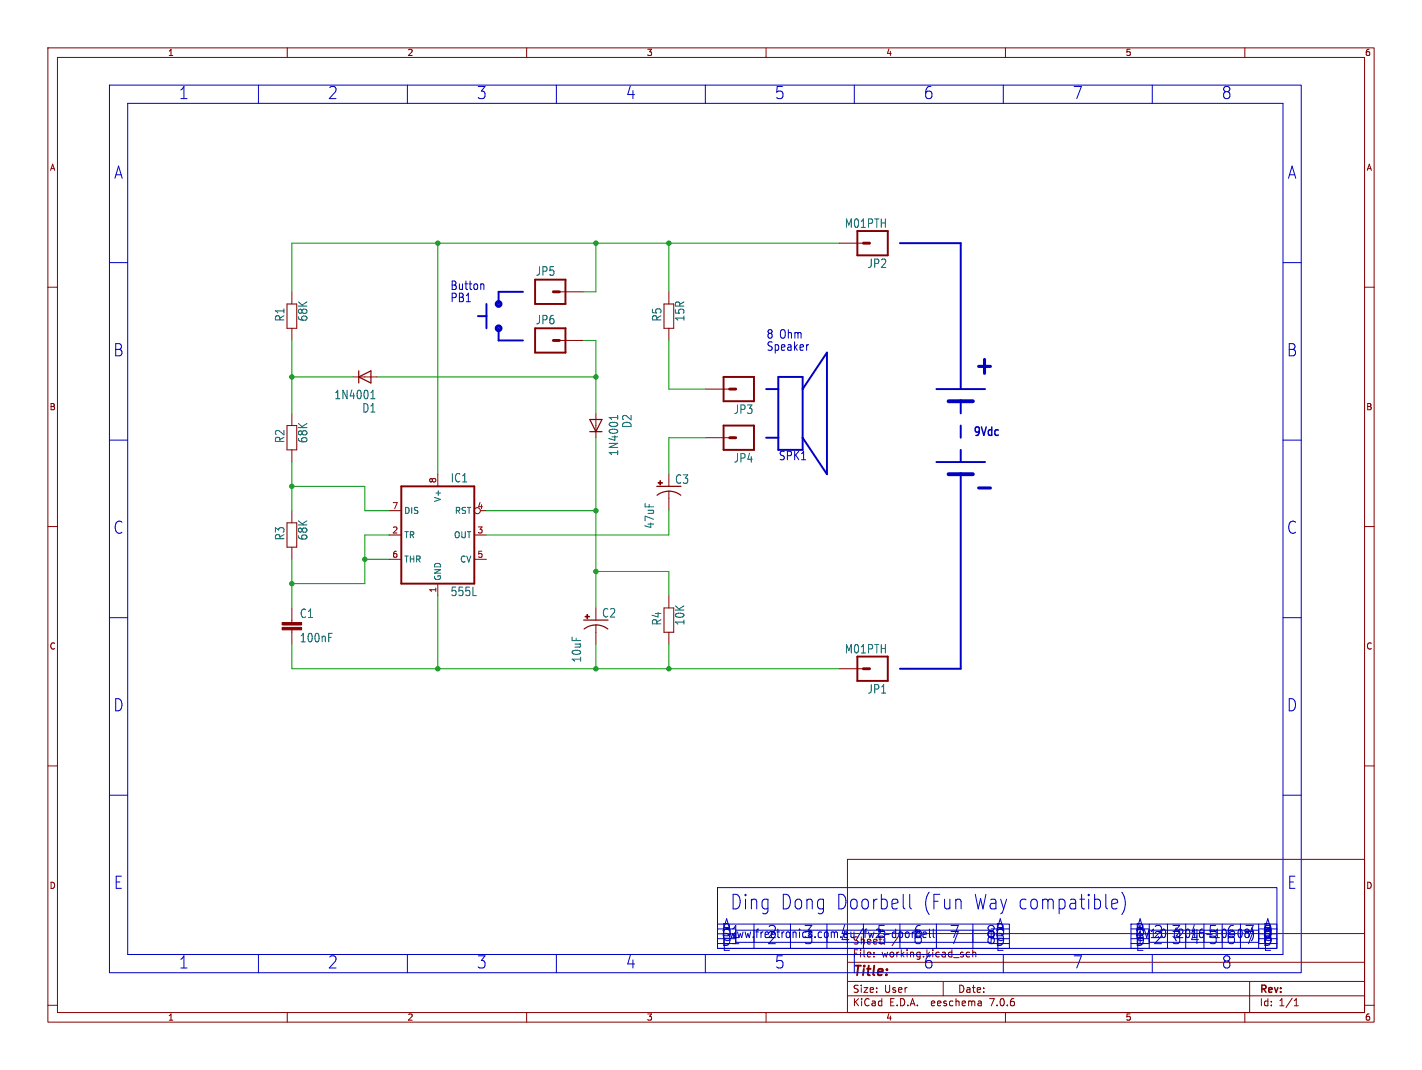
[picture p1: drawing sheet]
(kicad_sch (version 20230121) (generator eeschema)

 (paper "User" 297.002 223.52)

 (lib_symbols
  (symbol "working-eagle-import:555L" (in_bom yes) (on_board yes)
   (property "Reference" "IC" (at 2.54 10.922 0) (effects (font (size 1.778 1.5113)) (justify left bottom)))
   (property "Value" "" (at 2.54 -12.827 0) (effects (font (size 1.778 1.5113)) (justify left bottom)))
   (property "Footprint" "working:DIL08L" (at 0 0 0) (effects (font (size 1.27 1.27)) hide))
   (property "Datasheet" "" (at 0 0 0) (effects (font (size 1.27 1.27)) hide))
   (property "ki_locked" "" (at 0 0 0) (effects (font (size 1.27 1.27))))
   (symbol "555L_1_0"
    (polyline (pts (xy -7.62 -10.16) (xy 7.62 -10.16)) (stroke (width 0.4064) (type solid)) (fill (type none)))
    (polyline (pts (xy -7.62 10.16) (xy -7.62 -10.16)) (stroke (width 0.4064) (type solid)) (fill (type none)))
    (polyline (pts (xy 7.62 -10.16) (xy 7.62 10.16)) (stroke (width 0.4064) (type solid)) (fill (type none)))
    (polyline (pts (xy 7.62 10.16) (xy -7.62 10.16)) (stroke (width 0.4064) (type solid)) (fill (type none)))
    (pin power_in line (at 0 -12.7 90) (length 2.54) (name "GND" (effects (font (size 1.27 1.27)))) (number "1" (effects (font (size 1.27 1.27)))))
    (pin input line (at -10.16 0 0) (length 2.54) (name "TR" (effects (font (size 1.27 1.27)))) (number "2" (effects (font (size 1.27 1.27)))))
    (pin output line (at 10.16 0 180) (length 2.54) (name "OUT" (effects (font (size 1.27 1.27)))) (number "3" (effects (font (size 1.27 1.27)))))
    (pin input inverted (at 10.16 5.08 180) (length 2.54) (name "RST" (effects (font (size 1.27 1.27)))) (number "4" (effects (font (size 1.27 1.27)))))
    (pin input line (at 10.16 -5.08 180) (length 2.54) (name "CV" (effects (font (size 1.27 1.27)))) (number "5" (effects (font (size 1.27 1.27)))))
    (pin input line (at -10.16 -5.08 0) (length 2.54) (name "THR" (effects (font (size 1.27 1.27)))) (number "6" (effects (font (size 1.27 1.27)))))
    (pin input line (at -10.16 5.08 0) (length 2.54) (name "DIS" (effects (font (size 1.27 1.27)))) (number "7" (effects (font (size 1.27 1.27)))))
    (pin power_in line (at 0 12.7 270) (length 2.54) (name "V+" (effects (font (size 1.27 1.27)))) (number "8" (effects (font (size 1.27 1.27)))))))
  (symbol "working-eagle-import:CAPPTH" (in_bom yes) (on_board yes)
   (property "Reference" "C" (at 1.524 2.921 0) (effects (font (size 1.778 1.5113)) (justify left bottom)))
   (property "Value" "" (at 1.524 -2.159 0) (effects (font (size 1.778 1.5113)) (justify left bottom)))
   (property "Footprint" "working:CAP-PTH-SMALL" (at 0 0 0) (effects (font (size 1.27 1.27)) hide))
   (property "Datasheet" "" (at 0 0 0) (effects (font (size 1.27 1.27)) hide))
   (property "ki_locked" "" (at 0 0 0) (effects (font (size 1.27 1.27))))
   (symbol "CAPPTH_1_0"
    (rectangle (start -2.032 0.508) (end 2.032 1.016) (stroke (width 0) (type default)) (fill (type outline)))
    (rectangle (start -2.032 1.524) (end 2.032 2.032) (stroke (width 0) (type default)) (fill (type outline)))
    (polyline (pts (xy 0 0) (xy 0 0.508)) (stroke (width 0.1524) (type solid)) (fill (type none)))
    (polyline (pts (xy 0 2.54) (xy 0 2.032)) (stroke (width 0.1524) (type solid)) (fill (type none)))
    (pin passive line (at 0 5.08 270) (length 2.54) (name "1" (effects (font (size 0 0)))) (number "1" (effects (font (size 0 0)))))
    (pin passive line (at 0 -2.54 90) (length 2.54) (name "2" (effects (font (size 0 0)))) (number "2" (effects (font (size 0 0)))))))
  (symbol "working-eagle-import:CAP_POLPTH2" (in_bom yes) (on_board yes)
   (property "Reference" "C" (at 1.016 0.635 0) (effects (font (size 1.778 1.5113)) (justify left bottom)))
   (property "Value" "" (at 1.016 -4.191 0) (effects (font (size 1.778 1.5113)) (justify left bottom)))
   (property "Footprint" "working:CPOL-RADIAL-10UF-25V" (at 0 0 0) (effects (font (size 1.27 1.27)) hide))
   (property "Datasheet" "" (at 0 0 0) (effects (font (size 1.27 1.27)) hide))
   (property "ki_locked" "" (at 0 0 0) (effects (font (size 1.27 1.27))))
   (symbol "CAP_POLPTH2_1_0"
    (rectangle (start -2.253 0.668) (end -1.364 0.795) (stroke (width 0) (type default)) (fill (type outline)))
    (rectangle (start -1.872 0.287) (end -1.745 1.176) (stroke (width 0) (type default)) (fill (type outline)))
    (arc (start 0 -1.0161) (mid -1.3021 -1.2303) (end -2.4669 -1.8504) (stroke (width 0.254) (type solid)) (fill (type none)))
    (polyline (pts (xy -2.54 0) (xy 2.54 0)) (stroke (width 0.254) (type solid)) (fill (type none)))
    (polyline (pts (xy 0 -1.016) (xy 0 -2.54)) (stroke (width 0.1524) (type solid)) (fill (type none)))
    (arc (start 2.4892 -1.8541) (mid 1.3158 -1.2194) (end 0 -1) (stroke (width 0.254) (type solid)) (fill (type none)))
    (pin passive line (at 0 2.54 270) (length 2.54) (name "+" (effects (font (size 0 0)))) (number "1" (effects (font (size 0 0)))))
    (pin passive line (at 0 -5.08 90) (length 2.54) (name "-" (effects (font (size 0 0)))) (number "2" (effects (font (size 0 0)))))))
  (symbol "working-eagle-import:DIODEPTH" (in_bom yes) (on_board yes)
   (property "Reference" "D" (at 2.54 0.4826 0) (effects (font (size 1.778 1.5113)) (justify left bottom)))
   (property "Value" "" (at 2.54 -2.3114 0) (effects (font (size 1.778 1.5113)) (justify left bottom)))
   (property "Footprint" "working:DIODE-1N4001" (at 0 0 0) (effects (font (size 1.27 1.27)) hide))
   (property "Datasheet" "" (at 0 0 0) (effects (font (size 1.27 1.27)) hide))
   (property "ki_locked" "" (at 0 0 0) (effects (font (size 1.27 1.27))))
   (symbol "DIODEPTH_1_0"
    (polyline (pts (xy -1.27 -1.27) (xy 1.27 0)) (stroke (width 0.254) (type solid)) (fill (type none)))
    (polyline (pts (xy -1.27 1.27) (xy -1.27 -1.27)) (stroke (width 0.254) (type solid)) (fill (type none)))
    (polyline (pts (xy 1.27 0) (xy -1.27 1.27)) (stroke (width 0.254) (type solid)) (fill (type none)))
    (polyline (pts (xy 1.27 0) (xy 1.27 -1.27)) (stroke (width 0.254) (type solid)) (fill (type none)))
    (polyline (pts (xy 1.27 1.27) (xy 1.27 0)) (stroke (width 0.254) (type solid)) (fill (type none)))
    (pin passive line (at -2.54 0 0) (length 2.54) (name "A" (effects (font (size 0 0)))) (number "A" (effects (font (size 0 0)))))
    (pin passive line (at 2.54 0 180) (length 2.54) (name "C" (effects (font (size 0 0)))) (number "C" (effects (font (size 0 0)))))))
  (symbol "working-eagle-import:FREETRONICS_RESISTORPTH3" (in_bom yes) (on_board yes)
   (property "Reference" "R" (at -3.81 1.4986 0) (effects (font (size 1.778 1.5113)) (justify left bottom)))
   (property "Value" "" (at -3.81 -3.302 0) (effects (font (size 1.778 1.5113)) (justify left bottom)))
   (property "Footprint" "working:AXIAL-0.4-LARGE" (at 0 0 0) (effects (font (size 1.27 1.27)) hide))
   (property "Datasheet" "" (at 0 0 0) (effects (font (size 1.27 1.27)) hide))
   (property "ki_locked" "" (at 0 0 0) (effects (font (size 1.27 1.27))))
   (symbol "FREETRONICS_RESISTORPTH3_1_0"
    (polyline (pts (xy -2.54 -1.016) (xy -2.54 1.016)) (stroke (width 0.1524) (type solid)) (fill (type none)))
    (polyline (pts (xy -2.54 -1.016) (xy 2.54 -1.016)) (stroke (width 0.1524) (type solid)) (fill (type none)))
    (polyline (pts (xy -2.54 1.016) (xy 2.54 1.016)) (stroke (width 0.1524) (type solid)) (fill (type none)))
    (polyline (pts (xy 2.54 -1.016) (xy 2.54 1.016)) (stroke (width 0.1524) (type solid)) (fill (type none)))
    (pin passive line (at -5.08 0 0) (length 2.54) (name "1" (effects (font (size 0 0)))) (number "P$1" (effects (font (size 0 0)))))
    (pin passive line (at 5.08 0 180) (length 2.54) (name "2" (effects (font (size 0 0)))) (number "P$2" (effects (font (size 0 0)))))))
  (symbol "working-eagle-import:M01PTH" (in_bom yes) (on_board yes)
   (property "Reference" "JP" (at -2.54 3.302 0) (effects (font (size 1.778 1.5113)) (justify left bottom)))
   (property "Value" "" (at -2.54 -5.08 0) (effects (font (size 1.778 1.5113)) (justify left bottom)))
   (property "Footprint" "working:1X01" (at 0 0 0) (effects (font (size 1.27 1.27)) hide))
   (property "Datasheet" "" (at 0 0 0) (effects (font (size 1.27 1.27)) hide))
   (property "ki_locked" "" (at 0 0 0) (effects (font (size 1.27 1.27))))
   (symbol "M01PTH_1_0"
    (polyline (pts (xy -2.54 2.54) (xy -2.54 -2.54)) (stroke (width 0.4064) (type solid)) (fill (type none)))
    (polyline (pts (xy -2.54 2.54) (xy 3.81 2.54)) (stroke (width 0.4064) (type solid)) (fill (type none)))
    (polyline (pts (xy 1.27 0) (xy 2.54 0)) (stroke (width 0.6096) (type solid)) (fill (type none)))
    (polyline (pts (xy 3.81 -2.54) (xy -2.54 -2.54)) (stroke (width 0.4064) (type solid)) (fill (type none)))
    (polyline (pts (xy 3.81 -2.54) (xy 3.81 2.54)) (stroke (width 0.4064) (type solid)) (fill (type none)))
    (pin passive line (at 7.62 0 180) (length 5.08) (name "1" (effects (font (size 0 0)))) (number "1" (effects (font (size 0 0))))))))

 (junction (at 124.46 119.38) (diameter 0) (color 0 0 0 0))
 (junction (at 91.44 139.7) (diameter 0) (color 0 0 0 0))
 (junction (at 124.46 50.8) (diameter 0) (color 0 0 0 0))
 (junction (at 60.96 121.92) (diameter 0) (color 0 0 0 0))
 (junction (at 76.2 116.84) (diameter 0) (color 0 0 0 0))
 (junction (at 139.7 50.8) (diameter 0) (color 0 0 0 0))
 (junction (at 124.46 78.74) (diameter 0) (color 0 0 0 0))
 (junction (at 139.7 139.7) (diameter 0) (color 0 0 0 0))
 (junction (at 124.46 106.68) (diameter 0) (color 0 0 0 0))
 (junction (at 60.96 101.6) (diameter 0) (color 0 0 0 0))
 (junction (at 124.46 139.7) (diameter 0) (color 0 0 0 0))
 (junction (at 60.96 78.74) (diameter 0) (color 0 0 0 0))
 (junction (at 91.44 50.8) (diameter 0) (color 0 0 0 0))

 (wire (pts (xy 139.7 50.8) (xy 139.7 60.96)) (stroke (width 0.1524) (type solid)))
 (polyline (pts (xy 104.14 71.12) (xy 104.14 68.58)) (stroke (width 0.4064) (type solid)))
 (polyline (pts (xy 167.64 81.28) (xy 167.64 78.74)) (stroke (width 0.4064) (type solid)))

 (wire (pts (xy 60.96 121.92) (xy 60.96 116.84)) (stroke (width 0.1524) (type solid)))
 (polyline (pts (xy 200.66 86.36) (xy 200.66 83.82)) (stroke (width 0.4064) (type solid)))

 (wire (pts (xy 91.44 50.8) (xy 60.96 50.8)) (stroke (width 0.1524) (type solid)))
 (wire (pts (xy 124.46 50.8) (xy 91.44 50.8)) (stroke (width 0.1524) (type solid)))
 (wire (pts (xy 139.7 139.7) (xy 139.7 134.62)) (stroke (width 0.1524) (type solid)))
 (wire (pts (xy 124.46 119.38) (xy 124.46 127)) (stroke (width 0.1524) (type solid)))
 (wire (pts (xy 60.96 101.6) (xy 60.96 96.52)) (stroke (width 0.1524) (type solid)))
 (polyline (pts (xy 195.58 81.28) (xy 200.66 81.28)) (stroke (width 0.4064) (type solid)))
 (polyline (pts (xy 195.58 96.52) (xy 205.74 96.52)) (stroke (width 0.4064) (type solid)))

 (wire (pts (xy 60.96 127) (xy 60.96 121.92)) (stroke (width 0.1524) (type solid)))
 (wire (pts (xy 81.28 111.76) (xy 76.2 111.76)) (stroke (width 0.1524) (type solid)))
 (wire (pts (xy 78.74 78.74) (xy 124.46 78.74)) (stroke (width 0.1524) (type solid)))
 (wire (pts (xy 91.44 139.7) (xy 60.96 139.7)) (stroke (width 0.1524) (type solid)))
 (polyline (pts (xy 162.56 91.44) (xy 160.02 91.44)) (stroke (width 0.4064) (type solid)))

 (wire (pts (xy 76.2 116.84) (xy 81.28 116.84)) (stroke (width 0.1524) (type solid)))
 (wire (pts (xy 76.2 101.6) (xy 60.96 101.6)) (stroke (width 0.1524) (type solid)))
 (polyline (pts (xy 167.64 91.44) (xy 167.64 81.28)) (stroke (width 0.4064) (type solid)))

 (wire (pts (xy 124.46 91.44) (xy 124.46 106.68)) (stroke (width 0.1524) (type solid)))
 (wire (pts (xy 124.46 134.62) (xy 124.46 139.7)) (stroke (width 0.1524) (type solid)))
 (polyline (pts (xy 198.12 99.06) (xy 200.66 99.06)) (stroke (width 0.8128) (type solid)))
 (polyline (pts (xy 167.64 81.28) (xy 172.72 73.66)) (stroke (width 0.4064) (type solid)))

 (wire (pts (xy 60.96 139.7) (xy 60.96 134.62)) (stroke (width 0.1524) (type solid)))
 (wire (pts (xy 76.2 106.68) (xy 76.2 101.6)) (stroke (width 0.1524) (type solid)))
 (wire (pts (xy 139.7 119.38) (xy 124.46 119.38)) (stroke (width 0.1524) (type solid)))
 (polyline (pts (xy 104.14 60.96) (xy 104.14 63.5)) (stroke (width 0.4064) (type solid)))

 (wire (pts (xy 91.44 124.46) (xy 91.44 139.7)) (stroke (width 0.1524) (type solid)))
 (wire (pts (xy 121.92 60.96) (xy 124.46 60.96)) (stroke (width 0.1524) (type solid)))
 (wire (pts (xy 76.2 111.76) (xy 76.2 116.84)) (stroke (width 0.1524) (type solid)))
 (polyline (pts (xy 167.64 78.74) (xy 162.56 78.74)) (stroke (width 0.4064) (type solid)))
 (polyline (pts (xy 162.56 91.44) (xy 162.56 93.98)) (stroke (width 0.4064) (type solid)))

 (wire (pts (xy 139.7 106.68) (xy 139.7 111.76)) (stroke (width 0.1524) (type solid)))
 (polyline (pts (xy 167.64 93.98) (xy 167.64 91.44)) (stroke (width 0.4064) (type solid)))

 (wire (pts (xy 91.44 99.06) (xy 91.44 50.8)) (stroke (width 0.1524) (type solid)))
 (polyline (pts (xy 109.22 71.12) (xy 104.14 71.12)) (stroke (width 0.4064) (type solid)))

 (wire (pts (xy 60.96 106.68) (xy 60.96 101.6)) (stroke (width 0.1524) (type solid)))
 (polyline (pts (xy 200.66 99.06) (xy 203.2 99.06)) (stroke (width 0.8128) (type solid)))
 (polyline (pts (xy 200.66 88.9) (xy 200.66 91.44)) (stroke (width 0.4064) (type solid)))
 (polyline (pts (xy 162.56 93.98) (xy 167.64 93.98)) (stroke (width 0.4064) (type solid)))

 (wire (pts (xy 139.7 71.12) (xy 139.7 81.28)) (stroke (width 0.1524) (type solid)))
 (polyline (pts (xy 200.66 139.7) (xy 187.96 139.7)) (stroke (width 0.4064) (type solid)))
 (polyline (pts (xy 200.66 93.98) (xy 200.66 96.52)) (stroke (width 0.4064) (type solid)))

 (wire (pts (xy 60.96 78.74) (xy 60.96 86.36)) (stroke (width 0.1524) (type solid)))
 (polyline (pts (xy 162.56 81.28) (xy 160.02 81.28)) (stroke (width 0.4064) (type solid)))

 (wire (pts (xy 139.7 50.8) (xy 175.26 50.8)) (stroke (width 0.1524) (type solid)))
 (wire (pts (xy 139.7 139.7) (xy 175.26 139.7)) (stroke (width 0.1524) (type solid)))
 (wire (pts (xy 81.28 106.68) (xy 76.2 106.68)) (stroke (width 0.1524) (type solid)))
 (polyline (pts (xy 172.72 73.66) (xy 172.72 99.06)) (stroke (width 0.4064) (type solid)))

 (wire (pts (xy 124.46 50.8) (xy 139.7 50.8)) (stroke (width 0.1524) (type solid)))
 (polyline (pts (xy 200.66 81.28) (xy 205.74 81.28)) (stroke (width 0.4064) (type solid)))

 (wire (pts (xy 139.7 81.28) (xy 147.32 81.28)) (stroke (width 0.1524) (type solid)))
 (polyline (pts (xy 101.6 66.04) (xy 101.6 68.58)) (stroke (width 0.4064) (type solid)))

 (wire (pts (xy 147.32 91.44) (xy 139.7 91.44)) (stroke (width 0.1524) (type solid)))
 (wire (pts (xy 139.7 91.44) (xy 139.7 99.06)) (stroke (width 0.1524) (type solid)))
 (wire (pts (xy 124.46 139.7) (xy 91.44 139.7)) (stroke (width 0.1524) (type solid)))
 (polyline (pts (xy 162.56 81.28) (xy 162.56 91.44)) (stroke (width 0.4064) (type solid)))
 (polyline (pts (xy 109.22 60.96) (xy 104.14 60.96)) (stroke (width 0.4064) (type solid)))
 (polyline (pts (xy 172.72 99.06) (xy 167.64 91.44)) (stroke (width 0.4064) (type solid)))
 (polyline (pts (xy 101.6 66.04) (xy 99.822 66.04)) (stroke (width 0.4064) (type solid)))

 (wire (pts (xy 73.66 78.74) (xy 60.96 78.74)) (stroke (width 0.1524) (type solid)))
 (wire (pts (xy 76.2 121.92) (xy 60.96 121.92)) (stroke (width 0.1524) (type solid)))
 (wire (pts (xy 124.46 78.74) (xy 124.46 71.12)) (stroke (width 0.1524) (type solid)))
 (polyline (pts (xy 200.66 50.8) (xy 187.96 50.8)) (stroke (width 0.4064) (type solid)))

 (wire (pts (xy 124.46 71.12) (xy 121.92 71.12)) (stroke (width 0.1524) (type solid)))
 (polyline (pts (xy 200.66 99.06) (xy 200.66 139.7)) (stroke (width 0.4064) (type solid)))

 (wire (pts (xy 101.6 106.68) (xy 124.46 106.68)) (stroke (width 0.1524) (type solid)))
 (wire (pts (xy 139.7 124.46) (xy 139.7 119.38)) (stroke (width 0.1524) (type solid)))
 (wire (pts (xy 124.46 86.36) (xy 124.46 78.74)) (stroke (width 0.1524) (type solid)))
 (polyline (pts (xy 162.56 78.74) (xy 162.56 81.28)) (stroke (width 0.4064) (type solid)))

 (wire (pts (xy 76.2 116.84) (xy 76.2 121.92)) (stroke (width 0.1524) (type solid)))
 (wire (pts (xy 124.46 106.68) (xy 124.46 119.38)) (stroke (width 0.1524) (type solid)))
 (polyline (pts (xy 198.12 83.82) (xy 200.66 83.82)) (stroke (width 0.8128) (type solid)))

 (wire (pts (xy 124.46 139.7) (xy 139.7 139.7)) (stroke (width 0.1524) (type solid)))
 (polyline (pts (xy 200.66 83.82) (xy 203.2 83.82)) (stroke (width 0.8128) (type solid)))

 (wire (pts (xy 60.96 50.8) (xy 60.96 60.96)) (stroke (width 0.1524) (type solid)))
 (wire (pts (xy 60.96 71.12) (xy 60.96 78.74)) (stroke (width 0.1524) (type solid)))
 (wire (pts (xy 124.46 60.96) (xy 124.46 50.8)) (stroke (width 0.1524) (type solid)))
 (wire (pts (xy 139.7 111.76) (xy 101.6 111.76)) (stroke (width 0.1524) (type solid)))
 (polyline (pts (xy 101.6 63.5) (xy 101.6 66.04)) (stroke (width 0.4064) (type solid)))
 (polyline (pts (xy 200.66 81.28) (xy 200.66 50.8)) (stroke (width 0.4064) (type solid)))

 (polyline (pts (xy 262.89 197.104) (xy 266.7 197.104)) (stroke (width 0) (type default)) (fill (type none)))
 (polyline (pts (xy 236.22 194.056) (xy 240.03 194.056)) (stroke (width 0) (type default)) (fill (type none)))
 (polyline (pts (xy 262.89 194.31) (xy 240.03 194.31)) (stroke (width 0) (type default)) (fill (type none)))
 (polyline (pts (xy 157.48 194.31) (xy 157.48 198.12)) (stroke (width 0) (type default)) (fill (type none)))
 (polyline (pts (xy 53.975 17.78) (xy 53.975 21.59)) (stroke (width 0) (type default)) (fill (type none)))
 (polyline (pts (xy 178.435 17.78) (xy 178.435 21.59)) (stroke (width 0) (type default)) (fill (type none)))
 (polyline (pts (xy 259.08 194.31) (xy 259.08 198.12)) (stroke (width 0) (type default)) (fill (type none)))
 (polyline (pts (xy 22.86 129.032) (xy 26.67 129.032)) (stroke (width 0) (type default)) (fill (type none)))
 (polyline (pts (xy 236.22 197.104) (xy 240.03 197.104)) (stroke (width 0) (type default)) (fill (type none)))
 (polyline (pts (xy 262.89 193.04) (xy 262.89 196.85)) (stroke (width 0) (type default)) (fill (type none)))
 (polyline (pts (xy 195.58 194.31) (xy 195.58 198.12)) (stroke (width 0) (type default)) (fill (type none)))
 (polyline (pts (xy 149.86 196.088) (xy 153.67 196.088)) (stroke (width 0) (type default)) (fill (type none)))
 (polyline (pts (xy 262.89 196.088) (xy 266.7 196.088)) (stroke (width 0) (type default)) (fill (type none)))
 (polyline (pts (xy 240.03 193.04) (xy 240.03 196.85)) (stroke (width 0) (type default)) (fill (type none)))
 (polyline (pts (xy 116.205 199.39) (xy 116.205 203.2)) (stroke (width 0) (type default)) (fill (type none)))
 (polyline (pts (xy 209.55 17.78) (xy 209.55 21.59)) (stroke (width 0) (type default)) (fill (type none)))
 (polyline (pts (xy 85.09 17.78) (xy 85.09 21.59)) (stroke (width 0) (type default)) (fill (type none)))
 (polyline (pts (xy 207.01 194.31) (xy 153.67 194.31)) (stroke (width 0) (type default)) (fill (type none)))
 (polyline (pts (xy 262.89 196.85) (xy 240.03 196.85)) (stroke (width 0) (type default)) (fill (type none)))
 (polyline (pts (xy 22.86 91.948) (xy 26.67 91.948)) (stroke (width 0) (type default)) (fill (type none)))
 (polyline (pts (xy 203.2 194.31) (xy 203.2 198.12)) (stroke (width 0) (type default)) (fill (type none)))
 (polyline (pts (xy 262.89 194.31) (xy 262.89 198.12)) (stroke (width 0) (type default)) (fill (type none)))
 (polyline (pts (xy 267.97 129.032) (xy 271.78 129.032)) (stroke (width 0) (type default)) (fill (type none)))
 (polyline (pts (xy 53.975 199.39) (xy 53.975 203.2)) (stroke (width 0) (type default)) (fill (type none)))
 (polyline (pts (xy 207.01 194.056) (xy 210.82 194.056)) (stroke (width 0) (type default)) (fill (type none)))
 (polyline (pts (xy 236.22 195.072) (xy 240.03 195.072)) (stroke (width 0) (type default)) (fill (type none)))
 (polyline (pts (xy 262.89 196.85) (xy 262.89 194.31)) (stroke (width 0) (type default)) (fill (type none)))
 (polyline (pts (xy 207.01 196.85) (xy 153.67 196.85)) (stroke (width 0) (type default)) (fill (type none)))
 (polyline (pts (xy 267.97 91.948) (xy 271.78 91.948)) (stroke (width 0) (type default)) (fill (type none)))
 (polyline (pts (xy 149.86 194.056) (xy 153.67 194.056)) (stroke (width 0) (type default)) (fill (type none)))
 (polyline (pts (xy 207.01 195.072) (xy 210.82 195.072)) (stroke (width 0) (type default)) (fill (type none)))
 (polyline (pts (xy 180.34 194.31) (xy 180.34 198.12)) (stroke (width 0) (type default)) (fill (type none)))
 (polyline (pts (xy 22.86 17.78) (xy 271.78 17.78) (xy 271.78 203.2) (xy 22.86 203.2) (xy 22.86 17.78)) (stroke (width 0) (type default)) (fill (type none)))
 (polyline (pts (xy 207.01 196.85) (xy 207.01 194.31)) (stroke (width 0) (type default)) (fill (type none)))
 (polyline (pts (xy 26.67 21.59) (xy 26.67 199.39)) (stroke (width 0) (type default)) (fill (type none)))
 (polyline (pts (xy 178.435 199.39) (xy 178.435 203.2)) (stroke (width 0) (type default)) (fill (type none)))
 (polyline (pts (xy 157.48 193.04) (xy 157.48 196.85)) (stroke (width 0) (type default)) (fill (type none)))
 (polyline (pts (xy 149.86 193.04) (xy 210.82 193.04) (xy 210.82 198.12) (xy 149.86 198.12) (xy 149.86 193.04)) (stroke (width 0) (type default)) (fill (type none)))
 (polyline (pts (xy 243.84 193.04) (xy 243.84 196.85)) (stroke (width 0) (type default)) (fill (type none)))
 (polyline (pts (xy 22.86 166.116) (xy 26.67 166.116)) (stroke (width 0) (type default)) (fill (type none)))
 (polyline (pts (xy 165.1 194.31) (xy 165.1 198.12)) (stroke (width 0) (type default)) (fill (type none)))
 (polyline (pts (xy 240.665 199.39) (xy 240.665 203.2)) (stroke (width 0) (type default)) (fill (type none)))
 (polyline (pts (xy 251.46 194.31) (xy 251.46 198.12)) (stroke (width 0) (type default)) (fill (type none)))
 (polyline (pts (xy 262.89 194.056) (xy 266.7 194.056)) (stroke (width 0) (type default)) (fill (type none)))
 (polyline (pts (xy 187.96 194.31) (xy 187.96 198.12)) (stroke (width 0) (type default)) (fill (type none)))
 (polyline (pts (xy 149.86 195.072) (xy 153.67 195.072)) (stroke (width 0) (type default)) (fill (type none)))
 (polyline (pts (xy 207.01 196.088) (xy 210.82 196.088)) (stroke (width 0) (type default)) (fill (type none)))
 (polyline (pts (xy 180.34 193.04) (xy 180.34 196.85)) (stroke (width 0) (type default)) (fill (type none)))
 (polyline (pts (xy 85.09 199.39) (xy 85.09 203.2)) (stroke (width 0) (type default)) (fill (type none)))
 (polyline (pts (xy 116.205 17.78) (xy 116.205 21.59)) (stroke (width 0) (type default)) (fill (type none)))
 (polyline (pts (xy 236.22 196.088) (xy 240.03 196.088)) (stroke (width 0) (type default)) (fill (type none)))
 (polyline (pts (xy 153.67 196.85) (xy 153.67 194.31)) (stroke (width 0) (type default)) (fill (type none)))
 (polyline (pts (xy 267.97 21.59) (xy 267.97 199.39)) (stroke (width 0) (type default)) (fill (type none)))
 (polyline (pts (xy 147.32 17.78) (xy 147.32 21.59)) (stroke (width 0) (type default)) (fill (type none)))
 (polyline (pts (xy 149.86 197.104) (xy 153.67 197.104)) (stroke (width 0) (type default)) (fill (type none)))
 (polyline (pts (xy 251.46 193.04) (xy 251.46 196.85)) (stroke (width 0) (type default)) (fill (type none)))
 (polyline (pts (xy 203.2 193.04) (xy 203.2 196.85)) (stroke (width 0) (type default)) (fill (type none)))
 (polyline (pts (xy 247.65 193.04) (xy 247.65 196.85)) (stroke (width 0) (type default)) (fill (type none)))
 (polyline (pts (xy 247.65 194.31) (xy 247.65 198.12)) (stroke (width 0) (type default)) (fill (type none)))
 (polyline (pts (xy 243.84 194.31) (xy 243.84 198.12)) (stroke (width 0) (type default)) (fill (type none)))
 (polyline (pts (xy 240.03 194.31) (xy 240.03 198.12)) (stroke (width 0) (type default)) (fill (type none)))
 (polyline (pts (xy 267.97 21.59) (xy 26.67 21.59)) (stroke (width 0) (type default)) (fill (type none)))
 (polyline (pts (xy 195.58 193.04) (xy 195.58 196.85)) (stroke (width 0) (type default)) (fill (type none)))
 (polyline (pts (xy 172.72 193.04) (xy 172.72 196.85)) (stroke (width 0) (type default)) (fill (type none)))
 (polyline (pts (xy 255.27 194.31) (xy 255.27 198.12)) (stroke (width 0) (type default)) (fill (type none)))
 (polyline (pts (xy 172.72 194.31) (xy 172.72 198.12)) (stroke (width 0) (type default)) (fill (type none)))
 (polyline (pts (xy 267.97 199.39) (xy 26.67 199.39)) (stroke (width 0) (type default)) (fill (type none)))
 (polyline (pts (xy 267.97 54.864) (xy 271.78 54.864)) (stroke (width 0) (type default)) (fill (type none)))
 (polyline (pts (xy 147.32 199.39) (xy 147.32 203.2)) (stroke (width 0) (type default)) (fill (type none)))
 (polyline (pts (xy 22.86 54.864) (xy 26.67 54.864)) (stroke (width 0) (type default)) (fill (type none)))
 (polyline (pts (xy 236.22 193.04) (xy 266.7 193.04) (xy 266.7 198.12) (xy 236.22 198.12) (xy 236.22 193.04)) (stroke (width 0) (type default)) (fill (type none)))
 (polyline (pts (xy 187.96 193.04) (xy 187.96 196.85)) (stroke (width 0) (type default)) (fill (type none)))
 (polyline (pts (xy 262.89 195.072) (xy 266.7 195.072)) (stroke (width 0) (type default)) (fill (type none)))
 (circle (center 104.14 68.58) (radius 0.508) (stroke (width 0.6096) (type solid)) (fill (type none)))
 (polyline (pts (xy 240.665 17.78) (xy 240.665 21.59)) (stroke (width 0) (type default)) (fill (type none)))
 (polyline (pts (xy 149.86 185.42) (xy 266.7 185.42) (xy 266.7 198.12) (xy 149.86 198.12) (xy 149.86 185.42)) (stroke (width 0) (type default)) (fill (type none)))
 (polyline (pts (xy 240.03 196.85) (xy 240.03 194.31)) (stroke (width 0) (type default)) (fill (type none)))
 (polyline (pts (xy 255.27 193.04) (xy 255.27 196.85)) (stroke (width 0) (type default)) (fill (type none)))
 (polyline (pts (xy 267.97 166.116) (xy 271.78 166.116)) (stroke (width 0) (type default)) (fill (type none)))
 (polyline (pts (xy 207.01 197.104) (xy 210.82 197.104)) (stroke (width 0) (type default)) (fill (type none)))
 (polyline (pts (xy 209.55 199.39) (xy 209.55 203.2)) (stroke (width 0) (type default)) (fill (type none)))
 (circle (center 104.14 63.5) (radius 0.508) (stroke (width 0.6096) (type solid)) (fill (type none)))
 (polyline (pts (xy 259.08 193.04) (xy 259.08 196.85)) (stroke (width 0) (type default)) (fill (type none)))
 (polyline (pts (xy 165.1 193.04) (xy 165.1 196.85)) (stroke (width 0) (type default)) (fill (type none)))

 (text "8" (at 256.2225 201.295 0) (effects (font (size 2.54 2.286))))
 (text "A" (at 208.915 193.548 0) (effects (font (size 2.54 2.286))))
 (text "6" (at 191.77 194.945 0) (effects (font (size 2.54 2.286))))
 (text "5" (at 253.365 196.215 0) (effects (font (size 2.54 2.286))))
 (text "B" (at 24.765 73.406 0) (effects (font (size 2.54 2.286))))
 (text "E" (at 238.125 197.612 0) (effects (font (size 2.54 2.286))))
 (text "4" (at 176.53 196.215 0) (effects (font (size 2.54 2.286))))
 (text "+" (at 203.2 78.74 0) (effects (font (size 3.81 3.2385) (thickness 0.6477) bold) (justify left bottom)))
 (text "V1.0 (2016-10-08)" (at 238.76 196.342 0) (effects (font (size 1.778 1.5113)) (justify left bottom)))
 (text "D" (at 238.125 196.596 0) (effects (font (size 2.54 2.286))))
 (text "C" (at 238.125 195.58 0) (effects (font (size 2.54 2.286))))
 (text "6" (at 257.175 194.945 0) (effects (font (size 2.54 2.286))))
 (text "2" (at 69.5325 19.685 0) (effects (font (size 2.54 2.286))))
 (text "B" (at 269.875 73.406 0) (effects (font (size 2.54 2.286))))
 (text "9Vdc" (at 203.2 91.44 0) (effects (font (size 1.778 1.5113) (thickness 0.3023) bold) (justify left bottom)))
 (text "5" (at 253.365 194.945 0) (effects (font (size 2.54 2.286))))
 (text "Ding Dong Doorbell (Fun Way compatible)" (at 152.4 190.5 0) (effects (font (size 3.048 2.5908)) (justify left bottom)))
 (text "D" (at 264.795 196.596 0) (effects (font (size 2.54 2.286))))
 (text "3" (at 100.6475 201.295 0) (effects (font (size 2.54 2.286))))
 (text "E" (at 151.765 197.612 0) (effects (font (size 2.54 2.286))))
 (text "4" (at 249.555 194.945 0) (effects (font (size 2.54 2.286))))
 (text "www.freetronics.com.au/fw2-doorbell" (at 152.146 196.342 0) (effects (font (size 1.778 1.5113)) (justify left bottom)))
 (text "C" (at 151.765 195.58 0) (effects (font (size 2.54 2.286))))
 (text "1" (at 153.67 196.215 0) (effects (font (size 2.54 2.286))))
 (text "6" (at 191.77 196.215 0) (effects (font (size 2.54 2.286))))
 (text "5" (at 162.8775 19.685 0) (effects (font (size 2.54 2.286))))
 (text "8" (at 264.795 194.945 0) (effects (font (size 2.54 2.286))))
 (text "4" (at 176.53 194.945 0) (effects (font (size 2.54 2.286))))
 (text "C" (at 24.765 110.49 0) (effects (font (size 2.54 2.286))))
 (text "8" (at 207.01 196.215 0) (effects (font (size 2.54 2.286))))
 (text "E" (at 24.765 184.658 0) (effects (font (size 2.54 2.286))))
 (text "A" (at 264.795 193.548 0) (effects (font (size 2.54 2.286))))
 (text "3" (at 168.91 194.945 0) (effects (font (size 2.54 2.286))))
 (text "8" (at 207.01 194.945 0) (effects (font (size 2.54 2.286))))
 (text "-" (at 203.2 104.14 0) (effects (font (size 3.81 3.2385) (thickness 0.6477) bold) (justify left bottom)))
 (text "E" (at 264.795 197.612 0) (effects (font (size 2.54 2.286))))
 (text "B" (at 208.915 194.564 0) (effects (font (size 2.54 2.286))))
 (text "E" (at 269.875 184.658 0) (effects (font (size 2.54 2.286))))
 (text "D" (at 24.765 147.574 0) (effects (font (size 2.54 2.286))))
 (text "5" (at 184.15 196.215 0) (effects (font (size 2.54 2.286))))
 (text "2" (at 161.29 196.215 0) (effects (font (size 2.54 2.286))))
 (text "C" (at 208.915 195.58 0) (effects (font (size 2.54 2.286))))
 (text "Speaker" (at 160.02 73.66 0) (effects (font (size 1.778 1.5113)) (justify left bottom)))
 (text "4" (at 131.7625 201.295 0) (effects (font (size 2.54 2.286))))
 (text "7" (at 260.985 194.945 0) (effects (font (size 2.54 2.286))))
 (text "SPK1" (at 162.56 96.52 0) (effects (font (size 1.778 1.5113)) (justify left bottom)))
 (text "Button" (at 93.98 60.96 0) (effects (font (size 1.778 1.5113)) (justify left bottom)))
 (text "4" (at 131.7625 19.685 0) (effects (font (size 2.54 2.286))))
 (text "6" (at 193.9925 19.685 0) (effects (font (size 2.54 2.286))))
 (text "A" (at 269.875 36.322 0) (effects (font (size 2.54 2.286))))
 (text "A" (at 24.765 36.322 0) (effects (font (size 2.54 2.286))))
 (text "1" (at 238.125 194.945 0) (effects (font (size 2.54 2.286))))
 (text "7" (at 260.985 196.215 0) (effects (font (size 2.54 2.286))))
 (text "7" (at 225.1075 201.295 0) (effects (font (size 2.54 2.286))))
 (text "7" (at 199.39 196.215 0) (effects (font (size 2.54 2.286))))
 (text "D" (at 208.915 196.596 0) (effects (font (size 2.54 2.286))))
 (text "2" (at 161.29 194.945 0) (effects (font (size 2.54 2.286))))
 (text "D" (at 151.765 196.596 0) (effects (font (size 2.54 2.286))))
 (text "C" (at 269.875 110.49 0) (effects (font (size 2.54 2.286))))
 (text "1" (at 38.4175 201.295 0) (effects (font (size 2.54 2.286))))
 (text "5" (at 184.15 194.945 0) (effects (font (size 2.54 2.286))))
 (text "A" (at 238.125 193.548 0) (effects (font (size 2.54 2.286))))
 (text "2" (at 241.935 196.215 0) (effects (font (size 2.54 2.286))))
 (text "B" (at 151.765 194.564 0) (effects (font (size 2.54 2.286))))
 (text "A" (at 151.765 193.548 0) (effects (font (size 2.54 2.286))))
 (text "2" (at 241.935 194.945 0) (effects (font (size 2.54 2.286))))
 (text "D" (at 269.875 147.574 0) (effects (font (size 2.54 2.286))))
 (text "8" (at 256.2225 19.685 0) (effects (font (size 2.54 2.286))))
 (text "B" (at 238.125 194.564 0) (effects (font (size 2.54 2.286))))
 (text "C" (at 264.795 195.58 0) (effects (font (size 2.54 2.286))))
 (text "8 Ohm" (at 160.02 71.12 0) (effects (font (size 1.778 1.5113)) (justify left bottom)))
 (text "7" (at 199.39 194.945 0) (effects (font (size 2.54 2.286))))
 (text "8" (at 264.795 196.215 0) (effects (font (size 2.54 2.286))))
 (text "6" (at 193.9925 201.295 0) (effects (font (size 2.54 2.286))))
 (text "2" (at 69.5325 201.295 0) (effects (font (size 2.54 2.286))))
 (text "1" (at 153.67 194.945 0) (effects (font (size 2.54 2.286))))
 (text "7" (at 225.1075 19.685 0) (effects (font (size 2.54 2.286))))
 (text "B" (at 264.795 194.564 0) (effects (font (size 2.54 2.286))))
 (text "3" (at 245.745 194.945 0) (effects (font (size 2.54 2.286))))
 (text "1" (at 38.4175 19.685 0) (effects (font (size 2.54 2.286))))
 (text "4" (at 249.555 196.215 0) (effects (font (size 2.54 2.286))))
 (text "3" (at 100.6475 19.685 0) (effects (font (size 2.54 2.286))))
 (text "6" (at 257.175 196.215 0) (effects (font (size 2.54 2.286))))
 (text "3" (at 245.745 196.215 0) (effects (font (size 2.54 2.286))))
 (text "5" (at 162.8775 201.295 0) (effects (font (size 2.54 2.286))))
 (text "3" (at 168.91 196.215 0) (effects (font (size 2.54 2.286))))
 (text "PB1" (at 93.98 63.5 0) (effects (font (size 1.778 1.5113)) (justify left bottom)))
 (text "E" (at 208.915 197.612 0) (effects (font (size 2.54 2.286))))
 (text "1" (at 238.125 196.215 0) (effects (font (size 2.54 2.286))))

 (symbol (lib_id "working-eagle-import:FREETRONICS_RESISTORPTH3") (at 60.96 66.04 90) (unit 1) (in_bom yes) (on_board yes) (dnp no)
  (property "Reference" "R1" (at 59.4614 67.31 0) (effects (font (size 1.778 1.5113)) (justify left bottom)))
  (property "Value" "68K" (at 64.262 67.31 0) (effects (font (size 1.778 1.5113)) (justify left bottom)))
  (property "Footprint" "working:AXIAL-0.4-LARGE" (at 60.96 66.04 0) (effects (font (size 1.27 1.27)) hide))
  (property "Datasheet" "" (at 60.96 66.04 0) (effects (font (size 1.27 1.27)) hide)) (pin "P$1") (pin "P$2"))

 (symbol (lib_id "working-eagle-import:CAP_POLPTH2") (at 124.46 129.54 0) (unit 1) (in_bom yes) (on_board yes) (dnp no)
  (property "Reference" "C2" (at 125.603 129.0574 0) (effects (font (size 1.778 1.5113)) (justify left bottom)))
  (property "Value" "10uF" (at 121.4374 138.557 90) (effects (font (size 1.778 1.5113)) (justify left bottom)))
  (property "Footprint" "working:CPOL-RADIAL-10UF-25V" (at 124.46 129.54 0) (effects (font (size 1.27 1.27)) hide))
  (property "Datasheet" "" (at 124.46 129.54 0) (effects (font (size 1.27 1.27)) hide)) (pin "1") (pin "2"))

 (symbol (lib_id "working-eagle-import:FREETRONICS_RESISTORPTH3") (at 60.96 111.76 90) (unit 1) (in_bom yes) (on_board yes) (dnp no)
  (property "Reference" "R3" (at 59.4614 113.03 0) (effects (font (size 1.778 1.5113)) (justify left bottom)))
  (property "Value" "68K" (at 64.262 113.03 0) (effects (font (size 1.778 1.5113)) (justify left bottom)))
  (property "Footprint" "working:AXIAL-0.4-LARGE" (at 60.96 111.76 0) (effects (font (size 1.27 1.27)) hide))
  (property "Datasheet" "" (at 60.96 111.76 0) (effects (font (size 1.27 1.27)) hide)) (pin "P$1") (pin "P$2"))

 (symbol (lib_id "working-eagle-import:555L") (at 91.44 111.76 0) (unit 1) (in_bom yes) (on_board yes) (dnp no)
  (property "Reference" "IC1" (at 93.98 100.838 0) (effects (font (size 1.778 1.5113)) (justify left bottom)))
  (property "Value" "555L" (at 93.98 124.587 0) (effects (font (size 1.778 1.5113)) (justify left bottom)))
  (property "Footprint" "working:DIL08L" (at 91.44 111.76 0) (effects (font (size 1.27 1.27)) hide))
  (property "Datasheet" "" (at 91.44 111.76 0) (effects (font (size 1.27 1.27)) hide)) (pin "1") (pin "2") (pin "3") (pin "4") (pin "5") (pin "6") (pin "7") (pin "8"))

 (symbol (lib_id "working-eagle-import:DIODEPTH") (at 124.46 88.9 270) (unit 1) (in_bom yes) (on_board yes) (dnp no)
  (property "Reference" "D2" (at 130.0226 86.36 0) (effects (font (size 1.778 1.5113)) (justify left bottom)))
  (property "Value" "1N4001" (at 127.2286 86.36 0) (effects (font (size 1.778 1.5113)) (justify left bottom)))
  (property "Footprint" "working:DIODE-1N4001" (at 124.46 88.9 0) (effects (font (size 1.27 1.27)) hide))
  (property "Datasheet" "" (at 124.46 88.9 0) (effects (font (size 1.27 1.27)) hide)) (pin "A") (pin "C"))

 (symbol (lib_id "working-eagle-import:CAPPTH") (at 60.96 132.08 0) (unit 1) (in_bom yes) (on_board yes) (dnp no)
  (property "Reference" "C1" (at 62.484 129.159 0) (effects (font (size 1.778 1.5113)) (justify left bottom)))
  (property "Value" "100nF" (at 62.484 134.239 0) (effects (font (size 1.778 1.5113)) (justify left bottom)))
  (property "Footprint" "working:CAP-PTH-SMALL" (at 60.96 132.08 0) (effects (font (size 1.27 1.27)) hide))
  (property "Datasheet" "" (at 60.96 132.08 0) (effects (font (size 1.27 1.27)) hide)) (pin "1") (pin "2"))

 (symbol (lib_id "working-eagle-import:FREETRONICS_RESISTORPTH3") (at 139.7 129.54 90) (unit 1) (in_bom yes) (on_board yes) (dnp no)
  (property "Reference" "R4" (at 138.2014 130.81 0) (effects (font (size 1.778 1.5113)) (justify left bottom)))
  (property "Value" "10K" (at 143.002 130.81 0) (effects (font (size 1.778 1.5113)) (justify left bottom)))
  (property "Footprint" "working:AXIAL-0.4-LARGE" (at 139.7 129.54 0) (effects (font (size 1.27 1.27)) hide))
  (property "Datasheet" "" (at 139.7 129.54 0) (effects (font (size 1.27 1.27)) hide)) (pin "P$1") (pin "P$2"))

 (symbol (lib_id "working-eagle-import:FREETRONICS_RESISTORPTH3") (at 60.96 91.44 90) (unit 1) (in_bom yes) (on_board yes) (dnp no)
  (property "Reference" "R2" (at 59.4614 92.71 0) (effects (font (size 1.778 1.5113)) (justify left bottom)))
  (property "Value" "68K" (at 64.262 92.71 0) (effects (font (size 1.778 1.5113)) (justify left bottom)))
  (property "Footprint" "working:AXIAL-0.4-LARGE" (at 60.96 91.44 0) (effects (font (size 1.27 1.27)) hide))
  (property "Datasheet" "" (at 60.96 91.44 0) (effects (font (size 1.27 1.27)) hide)) (pin "P$1") (pin "P$2"))

 (symbol (lib_id "working-eagle-import:M01PTH") (at 154.94 81.28 180) (unit 1) (in_bom yes) (on_board yes) (dnp no)
  (property "Reference" "JP3" (at 157.48 84.582 0) (effects (font (size 1.778 1.5113)) (justify left bottom)))
  (property "Value" "M01PTH" (at 157.48 76.2 0) (effects (font (size 1.778 1.5113)) (justify left bottom) hide))
  (property "Footprint" "working:1X01" (at 154.94 81.28 0) (effects (font (size 1.27 1.27)) hide))
  (property "Datasheet" "" (at 154.94 81.28 0) (effects (font (size 1.27 1.27)) hide)) (pin "1"))

 (symbol (lib_id "working-eagle-import:M01PTH") (at 154.94 91.44 180) (unit 1) (in_bom yes) (on_board yes) (dnp no)
  (property "Reference" "JP4" (at 157.48 94.742 0) (effects (font (size 1.778 1.5113)) (justify left bottom)))
  (property "Value" "M01PTH" (at 157.48 86.36 0) (effects (font (size 1.778 1.5113)) (justify left bottom) hide))
  (property "Footprint" "working:1X01" (at 154.94 91.44 0) (effects (font (size 1.27 1.27)) hide))
  (property "Datasheet" "" (at 154.94 91.44 0) (effects (font (size 1.27 1.27)) hide)) (pin "1"))

 (symbol (lib_id "working-eagle-import:FREETRONICS_RESISTORPTH3") (at 139.7 66.04 90) (unit 1) (in_bom yes) (on_board yes) (dnp no)
  (property "Reference" "R5" (at 138.2014 67.31 0) (effects (font (size 1.778 1.5113)) (justify left bottom)))
  (property "Value" "15R" (at 143.002 67.31 0) (effects (font (size 1.778 1.5113)) (justify left bottom)))
  (property "Footprint" "working:AXIAL-0.4-LARGE" (at 139.7 66.04 0) (effects (font (size 1.27 1.27)) hide))
  (property "Datasheet" "" (at 139.7 66.04 0) (effects (font (size 1.27 1.27)) hide)) (pin "P$1") (pin "P$2"))

 (symbol (lib_id "working-eagle-import:M01PTH") (at 114.3 71.12 0) (unit 1) (in_bom yes) (on_board yes) (dnp no)
  (property "Reference" "JP6" (at 111.76 67.818 0) (effects (font (size 1.778 1.5113)) (justify left bottom)))
  (property "Value" "M01PTH" (at 111.76 76.2 0) (effects (font (size 1.778 1.5113)) (justify left bottom) hide))
  (property "Footprint" "working:1X01" (at 114.3 71.12 0) (effects (font (size 1.27 1.27)) hide))
  (property "Datasheet" "" (at 114.3 71.12 0) (effects (font (size 1.27 1.27)) hide)) (pin "1"))

 (symbol (lib_id "working-eagle-import:DIODEPTH") (at 76.2 78.74 180) (unit 1) (in_bom yes) (on_board yes) (dnp no)
  (property "Reference" "D1" (at 78.74 84.3026 0) (effects (font (size 1.778 1.5113)) (justify left bottom)))
  (property "Value" "1N4001" (at 78.74 81.5086 0) (effects (font (size 1.778 1.5113)) (justify left bottom)))
  (property "Footprint" "working:DIODE-1N4001" (at 76.2 78.74 0) (effects (font (size 1.27 1.27)) hide))
  (property "Datasheet" "" (at 76.2 78.74 0) (effects (font (size 1.27 1.27)) hide)) (pin "A") (pin "C"))

 (symbol (lib_id "working-eagle-import:M01PTH") (at 182.88 139.7 180) (unit 1) (in_bom yes) (on_board yes) (dnp no)
  (property "Reference" "JP1" (at 185.42 143.002 0) (effects (font (size 1.778 1.5113)) (justify left bottom)))
  (property "Value" "M01PTH" (at 185.42 134.62 0) (effects (font (size 1.778 1.5113)) (justify left bottom)))
  (property "Footprint" "working:1X01" (at 182.88 139.7 0) (effects (font (size 1.27 1.27)) hide))
  (property "Datasheet" "" (at 182.88 139.7 0) (effects (font (size 1.27 1.27)) hide)) (pin "1"))

 (symbol (lib_id "working-eagle-import:M01PTH") (at 114.3 60.96 0) (unit 1) (in_bom yes) (on_board yes) (dnp no)
  (property "Reference" "JP5" (at 111.76 57.658 0) (effects (font (size 1.778 1.5113)) (justify left bottom)))
  (property "Value" "M01PTH" (at 111.76 66.04 0) (effects (font (size 1.778 1.5113)) (justify left bottom) hide))
  (property "Footprint" "working:1X01" (at 114.3 60.96 0) (effects (font (size 1.27 1.27)) hide))
  (property "Datasheet" "" (at 114.3 60.96 0) (effects (font (size 1.27 1.27)) hide)) (pin "1"))

 (symbol (lib_id "working-eagle-import:CAP_POLPTH2") (at 139.7 101.6 0) (unit 1) (in_bom yes) (on_board yes) (dnp no)
  (property "Reference" "C3" (at 140.843 101.1174 0) (effects (font (size 1.778 1.5113)) (justify left bottom)))
  (property "Value" "47uF" (at 136.6774 110.617 90) (effects (font (size 1.778 1.5113)) (justify left bottom)))
  (property "Footprint" "working:CPOL-RADIAL-10UF-25V" (at 139.7 101.6 0) (effects (font (size 1.27 1.27)) hide))
  (property "Datasheet" "" (at 139.7 101.6 0) (effects (font (size 1.27 1.27)) hide)) (pin "1") (pin "2"))

 (symbol (lib_id "working-eagle-import:M01PTH") (at 182.88 50.8 180) (unit 1) (in_bom yes) (on_board yes) (dnp no)
  (property "Reference" "JP2" (at 185.42 54.102 0) (effects (font (size 1.778 1.5113)) (justify left bottom)))
  (property "Value" "M01PTH" (at 185.42 45.72 0) (effects (font (size 1.778 1.5113)) (justify left bottom)))
  (property "Footprint" "working:1X01" (at 182.88 50.8 0) (effects (font (size 1.27 1.27)) hide))
  (property "Datasheet" "" (at 182.88 50.8 0) (effects (font (size 1.27 1.27)) hide)) (pin "1"))

 (sheet_instances (path "" (page "1"))))
